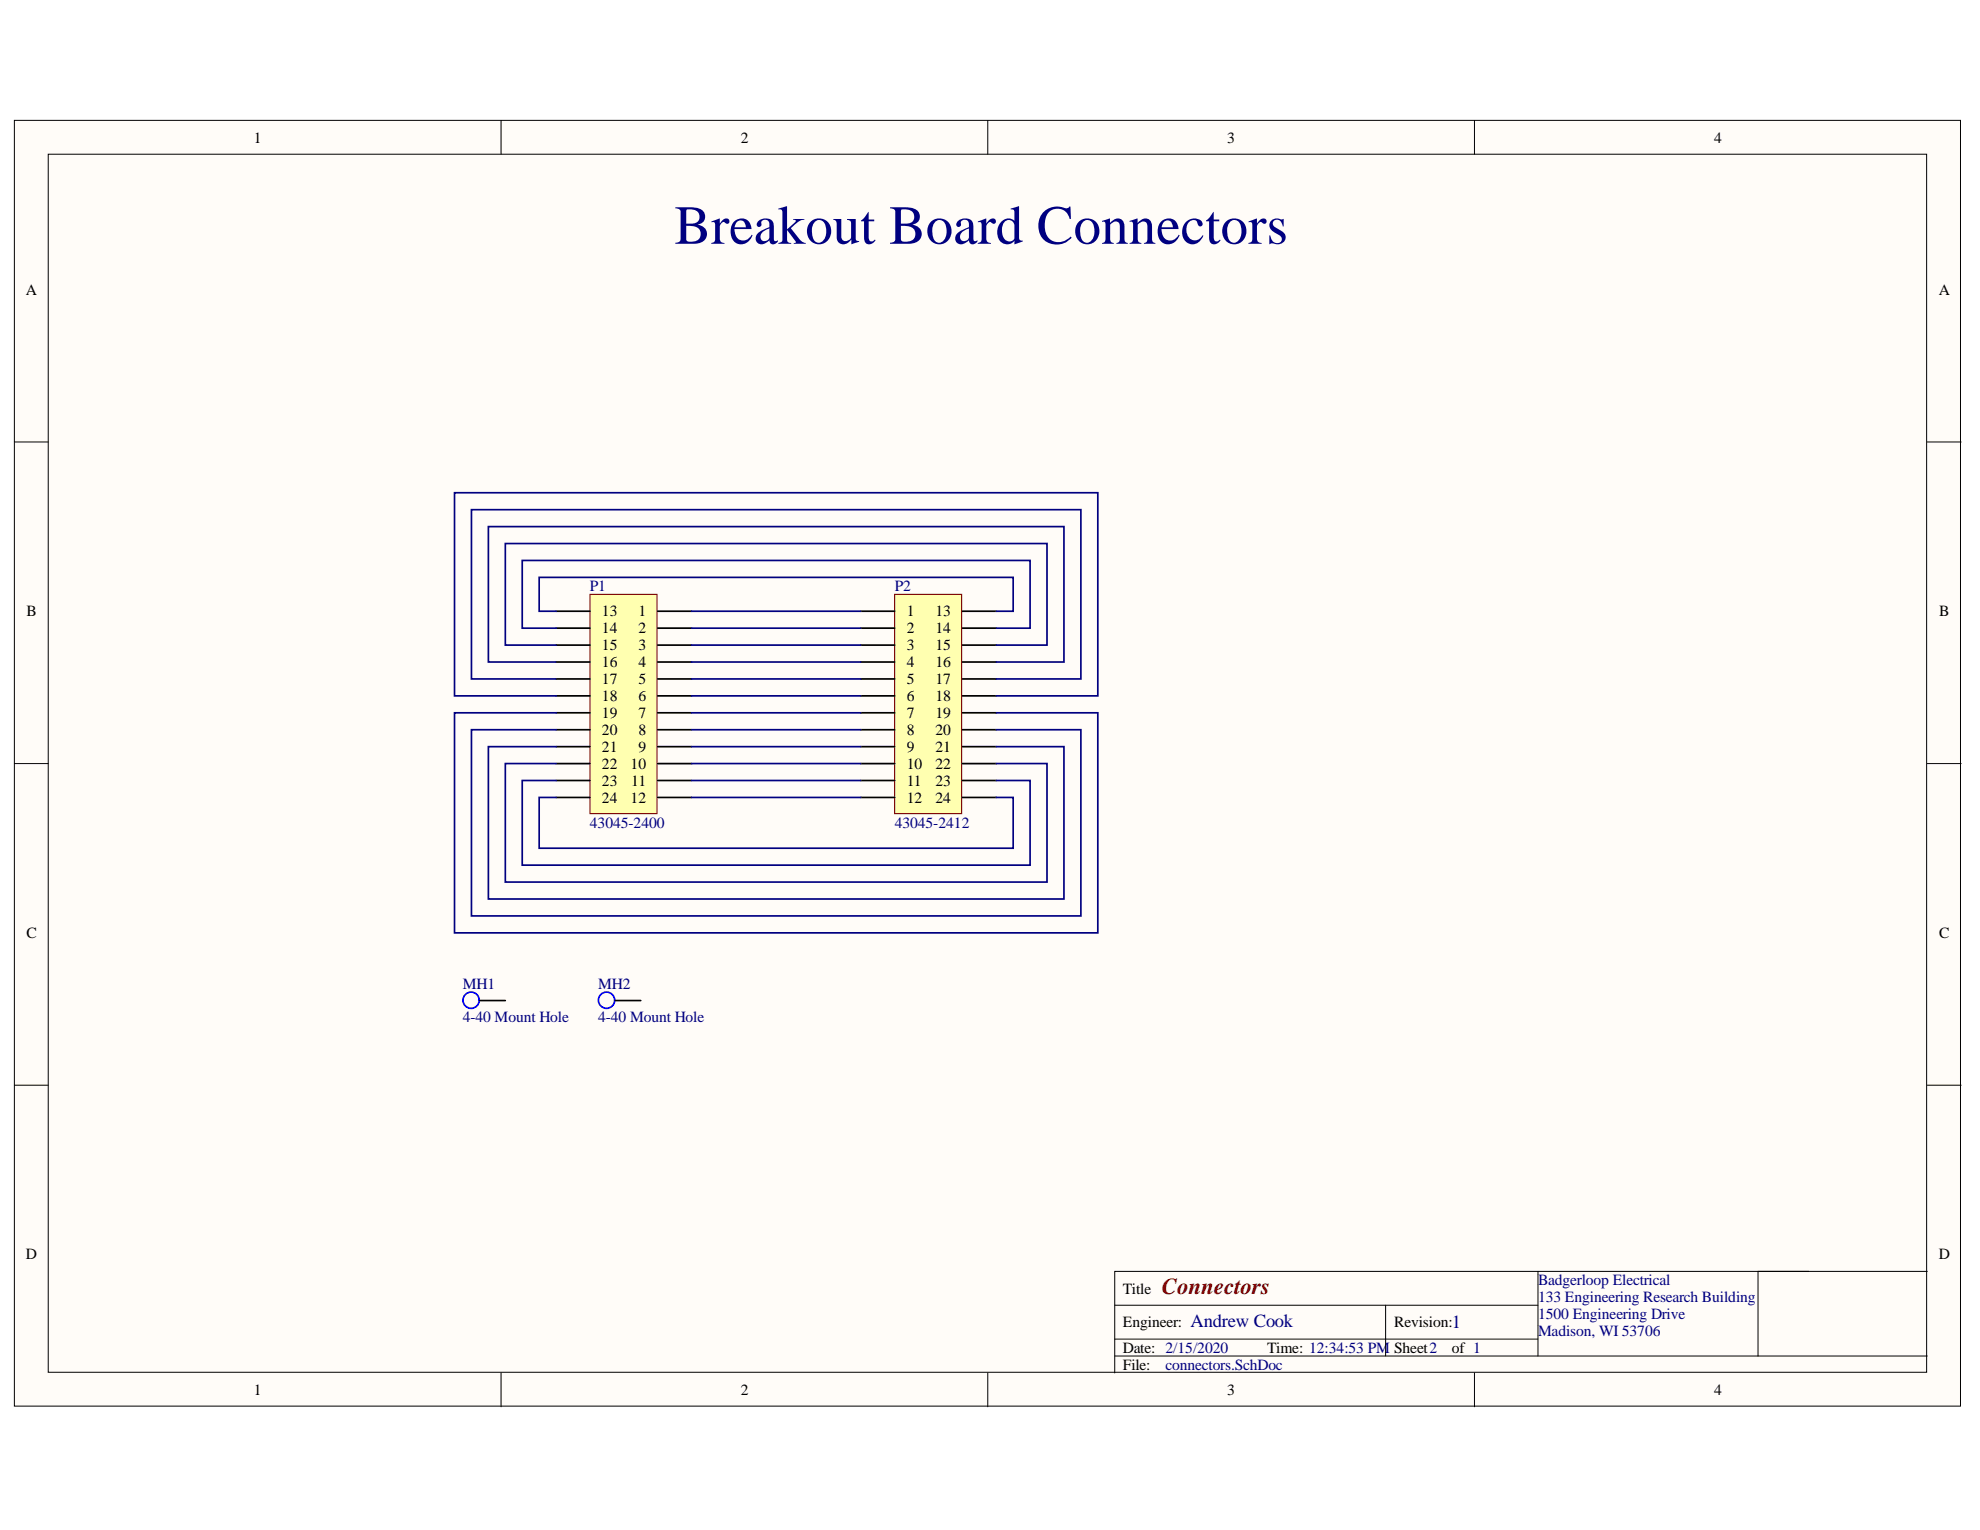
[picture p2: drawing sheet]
<svg xmlns="http://www.w3.org/2000/svg" width="279mm" height="216mm" viewBox="0 0 279 216" stroke-linecap="round" stroke-linejoin="round" font-family="sans-serif">
<g fill="#fffcf8" stroke="#000" stroke-width=".14">
<path d="M2 17h274.6v181.4h-274.6z"/>
<path d="M6.8 21.8h265.1v171.8h-265.1z"/>
</g>
<g fill="none" stroke="#000" stroke-width=".14">
<path d="M70.7 17v4.8M139.4 17v4.8M208.1 17v4.8M2 62.4h4.8M272 62.4h4.7M2 107.8h4.8M272 107.8h4.7M2 153.1h4.8M272 153.1h4.7M217 179.4v11.9M255.2 179.4h-97.9v14.3M272 179.4h-23.9v11.9"/>
<path d="M70.7 193.7v4.8M139.4 193.7v4.8M157.3 184.2h59.7M157.3 191.3h114.7M157.3 189h59.7M195.5 184.2v7.1M208.1 193.7v4.8"/>
</g>
<path d="M83.2 83.9h9.5v30.9h-9.5z" fill="#ffffb0" stroke="#800000" stroke-width=".14"/>
<g fill="none" stroke="#000" stroke-width=".24">
<path d="M78.5 86.3h4.7M78.5 88.6h4.7M78.5 91h4.7M78.5 93.4h4.7M78.5 95.8h4.7M78.5 98.2h4.7M92.8 86.3h4.8M92.8 88.6h4.8M92.8 91h4.8M92.8 93.4h4.8M92.8 95.8h4.8M92.8 98.2h4.8"/>
<path d="M78.5 100.6h4.7M78.5 103h4.7M78.5 105.4h4.7M78.5 107.8h4.7M78.5 110.1h4.7M78.5 112.5h4.7M92.8 100.6h4.8M92.8 103h4.8M92.8 105.4h4.8M92.8 107.8h4.8M92.8 110.1h4.8M92.8 112.5h4.8"/>
</g>
<path d="M126.2 83.9h9.5v30.9h-9.5z" fill="#ffffb0" stroke="#800000" stroke-width=".14"/>
<g fill="none" stroke="#000" stroke-width=".24">
<path d="M121.5 86.3h4.7M121.5 88.6h4.7M121.5 91h4.7M121.5 93.4h4.7M121.5 95.8h4.7M121.5 98.2h4.7M135.8 86.3h4.8M135.8 88.6h4.8M135.8 91h4.8M135.8 93.4h4.8M135.8 95.8h4.8M135.8 98.2h4.8"/>
<path d="M121.5 100.6h4.7M121.5 103h4.7M121.5 105.4h4.7M121.5 107.8h4.7M121.5 110.1h4.7M121.5 112.5h4.7M135.8 100.6h4.8M135.8 103h4.8M135.8 105.4h4.8M135.8 107.8h4.8M135.8 110.1h4.8M135.8 112.5h4.8"/>
<path d="M67.7 141.2h3.6M86.8 141.2h3.6"/>
</g>
<g fill="none" stroke="#000080" stroke-width=".24">
<path d="M78.5 88.6h-4.8v-9.5h71.7v9.5h-4.8M78.5 86.3h-2.4v-4.8h66.9v4.8h-2.4M78.5 91h-7.2v-14.3h76.4v14.3h-7.1M78.5 93.4h-9.6v-19.1h81.2v19.1h-9.5M78.5 95.8h-12v-23.9h86v23.9h-11.9M78.5 98.2h-14.4v-28.7h90.8v28.7h-14.3M97.6 86.3h23.9M97.6 91h23.9M97.6 93.4h23.9M97.6 95.8h23.9M97.6 98.2h23.9M97.6 88.6h23.9"/>
<path d="M78.5 112.5h-2.4v7.2h66.9v-7.2h-2.4M78.5 110.1h-4.8v12h71.7v-12h-4.8M78.5 107.8h-7.2v16.7h76.4v-16.7h-7.1M78.5 105.4h-9.6v21.5h81.2v-21.5h-9.5M78.5 103h-12v26.2h86v-26.2h-11.9M78.5 100.6h-14.4v31h90.8v-31h-14.3M97.6 100.6h23.9M97.6 103h23.9M97.6 105.4h23.9M97.6 107.8h23.9M97.6 110.1h23.9M97.6 112.5h23.9"/>
</g>
<g fill="none" stroke="#00f" stroke-width=".24">
<circle cx="66.5" cy="141.1" r="1.15"/>
<circle cx="85.6" cy="141.1" r="1.15"/>
</g>
<text font-size="7.8" fill="#000080" x="95.2" y="34.4">Breakout Board Connectors</text>
<text font-size="3.2" fill="#800000" x="164" y="182.5">Connectors</text>
<g font-size="2.6" fill="#000080">
<text x="168" y="187.2">Andrew Cook</text>
<text x="204.9" y="187.4">1</text>
</g>
<g font-size="2.2">
<text x="35.8" y="20.1">1</text>
<text x="104.5" y="20.1">2</text>
<text x="173.2" y="20.1">3</text>
<text x="241.9" y="20.1">4</text>
<text x="3.6" y="41.6">A</text>
<text x="273.6" y="41.6">A</text>
<text x="3.7" y="87">B</text>
<text x="84.9" y="87">13</text>
<text x="84.9" y="89.3">14</text>
<text x="90.1" y="87">1</text>
<text x="90.1" y="89.3">2</text>
<text x="128" y="87">1</text>
<text x="128" y="89.3">2</text>
<text x="132" y="87">13</text>
<text x="132" y="89.3">14</text>
<text x="273.7" y="87">B</text>
<text x="84.9" y="91.8">15</text>
<text x="84.9" y="94.1">16</text>
<text x="90.1" y="91.8">3</text>
<text x="90.1" y="94.1">4</text>
<text x="128" y="91.8">3</text>
<text x="128" y="94.1">4</text>
<text x="132" y="91.8">15</text>
<text x="132" y="94.1">16</text>
<text x="84.9" y="96.5">17</text>
<text x="84.9" y="99">18</text>
<text x="84.9" y="101.3">19</text>
<text x="90.1" y="96.5">5</text>
<text x="90.1" y="99">6</text>
<text x="90.1" y="101.3">7</text>
<text x="128" y="96.5">5</text>
<text x="128" y="99">6</text>
<text x="128" y="101.3">7</text>
<text x="132" y="96.5">17</text>
<text x="132" y="99">18</text>
<text x="132" y="101.3">19</text>
<text x="84.9" y="103.7">20</text>
<text x="84.9" y="106.1">21</text>
<text x="90.1" y="103.7">8</text>
<text x="90.1" y="106.1">9</text>
<text x="128" y="103.7">8</text>
<text x="128" y="106.1">9</text>
<text x="132" y="103.7">20</text>
<text x="132" y="106.1">21</text>
<text x="84.9" y="108.5">22</text>
<text x="84.9" y="110.9">23</text>
<text x="84.9" y="113.2">24</text>
<text x="89" y="108.5">10</text>
<text x="89" y="113.2">12</text>
<text x="89.1" y="110.9">11</text>
<text x="128" y="108.5">10</text>
<text x="128" y="110.9">11</text>
<text x="128" y="113.2">12</text>
<text x="132" y="108.5">22</text>
<text x="132" y="110.9">23</text>
<text x="132" y="113.2">24</text>
<text x="3.7" y="132.3">C</text>
<text x="273.7" y="132.3">C</text>
<text x="3.6" y="177.7">D</text>
<text x="273.6" y="177.7">D</text>
<text x="158.5" y="182.5">Title</text>
<text x="158.5" y="187.3">Engineer:</text>
<text x="158.5" y="190.9">Date: 2/15/2020</text>
<text x="178.8" y="190.9">Time: 12:34:53 PM</text>
<text x="196.7" y="187.3">Revision:</text>
<text x="196.7" y="190.9">Sheet2</text>
<text x="204.9" y="190.9">of 1</text>
<text x="35.8" y="196.8">1</text>
<text x="104.5" y="196.8">2</text>
<text x="158.5" y="193.3">File:</text>
<text x="173.2" y="196.8">3</text>
<text x="241.9" y="196.8">4</text>
</g>
<g font-size="2.2" fill="#000080">
<text x="83.2" y="83.4">P1</text>
<text x="126.3" y="83.4">P2</text>
<text x="83.2" y="116.8">43045-2400</text>
<text x="126.3" y="116.8">43045-2412</text>
<text x="65.3" y="139.5">MH1</text>
<text x="84.4" y="139.5">MH2</text>
<text x="65.3" y="144.3">4-40 Mount Hole</text>
<text x="84.4" y="144.3">4-40 Mount Hole</text>
<text x="217" y="181.4">Badgerloop Electrical</text>
<text x="217" y="183.7">133 Engineering Research Building</text>
<text x="217" y="186.1">1500 Engineering Drive</text>
<text x="217" y="188.5">Madison, WI 53706</text>
<text x="164.5" y="193.3">connectors.SchDoc</text>
</g>
</svg>
